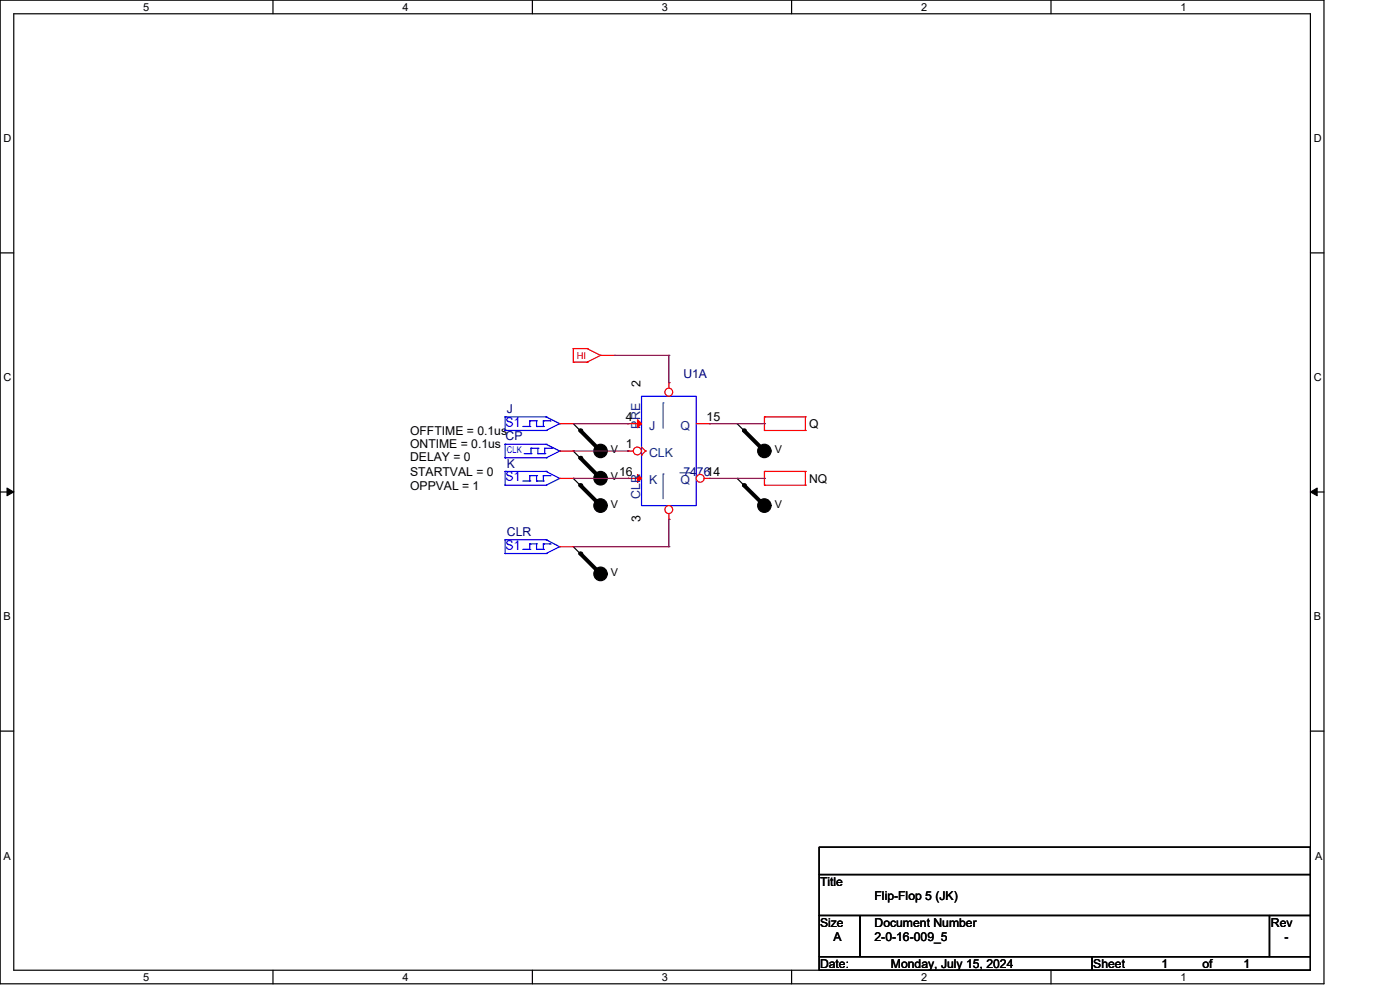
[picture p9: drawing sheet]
<svg xmlns="http://www.w3.org/2000/svg" width="297mm" height="210mm" viewBox="0 0 297 210" stroke-linecap="round" stroke-linejoin="round" font-family="sans-serif">
<g fill="none" stroke="#000" stroke-width=".25">
<path d="M0 0h280.6v208.4h-280.6zM2.9 2.9h274.8v202.6h-274.8zM57.8 0v2.9M112.8 0v2.9M167.8 0v2.9M222.7 0v2.9M0 53.6h2.9M277.7 53.6h2.9M121.5 95.5h.1M121.5 89.7h.1M121.5 95.5l5.8 5.8M121.5 89.7l5.8 5.8"/>
<path d="M156.2 89.7h.1M156.2 89.7l5.8 5.8M0 104.2h2.9M121.5 115.8h.1M121.5 101.3h.1M121.5 115.8l5.8 5.8M121.5 101.3l5.8 5.8M156.2 101.3h.1M156.2 101.3l5.8 5.8M277.7 104.2h2.9M0 154.9h2.9M277.7 154.9h2.9"/>
<path d="M173.6 179.4h104.1v5.8h-104.1zM173.6 185.2h104.1v8.7h-104.1zM173.6 193.9h8.7v8.7h-8.7zM182.3 193.9h86.7v8.7h-86.7zM269 193.9h8.7v8.7h-8.7zM57.8 205.5v2.9M112.8 205.5v2.9M167.8 205.5v2.9M173.6 202.6h57.8v2.9h-57.8zM222.7 205.5v2.9M231.4 202.6h46.3v2.9h-46.3z"/>
</g>
<path d="M1.5 103.4l1.4 .8-1.4 .8zM277.7 104.2l1.4-.8v1.6z" fill="#000" stroke="#000" stroke-width=".21"/>
<g fill="none" stroke="#f00" stroke-width=".25">
<path d="M121.5 73.8h.1M121.5 76.7h.1M121.5 76.7h2.9M121.5 73.8h2.9M121.5 73.8v2.9M124.4 73.8h.1M124.4 76.7h.1M124.4 73.8l2.9 1.5M127.3 75.3h.1M127.3 75.3l-2.9 1.4M127.3 75.3h2.9M130.2 75.3h.1"/>
<path d="M118.6 95.5h2.9M118.6 89.7h2.9M121.5 95.5h.1M121.5 89.7h.1M162 91.2h.1M162 88.3h.1M162 99.9h.1M162 88.3h8.7M162 91.2h8.7M162 88.3v2.9M162 99.9v2.9M162 99.9h8.7"/>
<path d="M170.7 88.3h.1M170.7 91.2h.1M170.7 99.9h.1M170.7 88.3v2.9M170.7 99.9v2.9M118.6 101.3h2.9M121.5 101.3h.1M162 102.8h.1M162 102.8h8.7M170.7 102.8h.1"/>
</g>
<g fill="#000" stroke="#000" stroke-width=".25">
<circle cx="127.3" cy="95.5" r="1.42"/>
<circle cx="162" cy="95.5" r="1.42"/>
<circle cx="127.3" cy="107.1" r="1.43"/>
<circle cx="127.3" cy="101.3" r="1.43"/>
<circle cx="162" cy="107.1" r="1.43"/>
<circle cx="127.3" cy="121.6" r="1.43"/>
</g>
<path d="M123 97l4.3 4.3M123 91.2l4.3 4.3M157.6 91.2l4.4 4.3M123 117.2l4.3 4.4M123 102.8l4.3 4.3M157.6 102.8l4.4 4.3" fill="none" stroke="#000" stroke-width=".85"/>
<g fill="#000">
<circle cx="123" cy="97" r=".42"/>
<circle cx="123" cy="91.2" r=".42"/>
<circle cx="157.6" cy="91.2" r=".42"/>
<circle cx="123" cy="117.2" r=".42"/>
<circle cx="123" cy="102.8" r=".42"/>
<circle cx="157.6" cy="102.8" r=".42"/>
</g>
<g fill="none" stroke="#00f" stroke-width=".25">
<path d="M107 99.9h.1M107 97h.1M107 94.1h.1M107 88.3h.1M107 91.2h.1M107 99.9h8.7M107 88.3v2.9M107 94.1v2.9M107 99.9v2.9M107 97h8.7M107 94.1h8.7M107 91.2h8.7"/>
<path d="M107 88.3h8.7M110.8 90.3h1.5M111.1 96.1h1.4M112.3 89.1h.1M112.3 90.3h.1M112.3 89.1v1.2M112.3 89.1h1.4M112.5 96.1h.1M112.5 94.9h.1M112.5 94.9v1.2M112.5 94.9h1.5M113.7 89.1h.1"/>
<path d="M113.7 90.3h.1M113.7 89.1v1.2M113.7 90.3h1.4M114 94.9h.1M114 96.1h.1M114 96.1h1.4M114 94.9v1.2M115.1 90.3h.1M115.1 89.1h.1M115.1 89.1v1.2M115.1 89.1h1.5M115.4 96.1h.1"/>
<path d="M115.4 94.9h.1M115.4 94.9h1.5M115.4 94.9v1.2M115.7 99.9h.1M115.7 97h.1M115.7 94.1h.1M115.7 91.2h.1M115.7 88.3h.1M115.7 99.9l2.9 1.4M115.7 94.1l2.9 1.4M115.7 88.3l2.9 1.4M116.6 89.1h.1"/>
<path d="M116.9 94.9h.1M118.6 95.5h.1M118.6 89.7h.1M118.6 95.5l-2.9 1.5M118.6 89.7l-2.9 1.5M136 83.9h11.5v23.2h-11.5zM107 102.8h.1M107 102.8h8.7M110.8 101.9h1.5M112.3 100.7h.1M112.3 101.9h.1M112.3 100.7v1.2"/>
<path d="M112.3 100.7h1.4M113.7 100.7h.1M113.7 101.9h.1M113.7 101.9h1.4M113.7 100.7v1.2M115.1 101.9h.1M115.1 100.7h.1M115.1 100.7h1.5M115.1 100.7v1.2M115.7 102.8h.1M116.6 100.7h.1M118.6 101.3h.1"/>
<path d="M118.6 101.3l-2.9 1.5"/>
</g>
<circle cx="141.7" cy="83" r=".83" fill="#fff" stroke="#f00" stroke-width=".25"/>
<path d="M133.1 89.7h.1M133.1 89.7h2.9M136 96.4h.1M136 94.7l.8 .8M136.8 95.5h.1M136.8 95.5l-.8 .9M141.7 81.1h.1M141.7 81.1v1.1" fill="none" stroke="#f00" stroke-width=".25"/>
<path d="M140.5 85.3h.1M140.5 85.3v5.4" fill="none" stroke="#004080" stroke-width=".21"/>
<path d="M135.1 88.9l.9 .8-.9 .9z" fill="#f00" stroke="#f00" stroke-width=".25"/>
<circle cx="135.1" cy="95.5" r=".84" fill="#fff" stroke="#f00" stroke-width=".25"/>
<path d="M133.1 95.5h.1M133.1 95.5h1.1M133.1 101.3h.1M133.1 101.3h2.9" fill="none" stroke="#f00" stroke-width=".25"/>
<path d="M135.1 100.5l.9 .8-.9 .9z" fill="#f00" stroke="#f00" stroke-width=".25"/>
<circle cx="141.7" cy="107.9" r=".83" fill="#fff" stroke="#f00" stroke-width=".25"/>
<path d="M147.5 89.7h2.9M150.4 89.7h.1M141.7 110h.1M141.7 108.8v1.2" fill="none" stroke="#f00" stroke-width=".25"/>
<path d="M140.5 100.4h.1M140.5 100.4v5.2" fill="none" stroke="#004080" stroke-width=".21"/>
<circle cx="148.4" cy="101.3" r=".84" fill="#fff" stroke="#f00" stroke-width=".25"/>
<path d="M118.6 115.8h2.9M121.5 115.8h.1M149.3 101.3h1.1M150.4 101.3h.1" fill="none" stroke="#f00" stroke-width=".25"/>
<path d="M144.1 100.1h2M146.1 100.1h.1" fill="none" stroke="#004080" stroke-width=".21"/>
<g fill="none" stroke="#00f" stroke-width=".25">
<path d="M107 114.3h.1M107 117.2h.1M107 117.2h8.7M107 114.3h8.7M107 114.3v2.9M110.8 116.4h1.5M112.3 115.2h.1M112.3 116.4h.1M112.3 115.2v1.2M112.3 115.2h1.4M113.7 115.2h.1M113.7 116.4h.1"/>
<path d="M113.7 116.4h1.4M113.7 115.2v1.2M115.1 116.4h.1M115.1 115.2h.1M115.1 115.2h1.5M115.1 115.2v1.2M115.7 117.2h.1M115.7 114.3h.1M115.7 114.3l2.9 1.5M116.6 115.2h.1M118.6 115.8h.1M118.6 115.8l-2.9 1.4"/>
</g>
<g fill="none" stroke="#800040" stroke-width=".25">
<path d="M130.2 75.3h11.5M141.7 75.3h.1M141.7 75.3v5.8M121.5 89.7h11.6M121.5 95.5h11.6M133.1 89.7h.1M133.1 95.5h.1M141.7 81.1h.1M150.4 89.7h11.6M162 89.7h.1M121.5 101.3h11.6M121.5 115.8h20.2"/>
<path d="M133.1 101.3h.1M141.7 115.8h.1M141.7 110h.1M141.7 110v5.8M150.4 101.3h11.6M162 101.3h.1"/>
</g>
<g font-size="2.9" fill="#00f">
<text x="107.1" y="90.3">S1</text>
<text x="107.1" y="101.9">S1</text>
<text x="107.1" y="116.4">S1</text>
</g>
<g font-size="2.6">
<text x="135.7" y="82" transform="rotate(-90 135.7 82)">2</text>
<text x="132.6" y="89.2">4</text>
<text x="149.7" y="89.2">15</text>
<text x="86.9" y="92.1">OFFTIME = 0.1us</text>
<text x="86.9" y="95">ONTIME = 0.1us</text>
<text x="132.6" y="95">1</text>
<text x="171.4" y="90.7">Q</text>
<text x="86.9" y="97.6">DELAY = 0</text>
<text x="86.9" y="100.8">STARTVAL = 0</text>
<text x="131.2" y="100.8">16</text>
<text x="86.9" y="103.7">OPPVAL = 1</text>
<text x="171.4" y="102.2">NQ</text>
<text x="135.7" y="110.6" transform="rotate(-90 135.7 110.6)">3</text>
<text x="173.8" y="187.7">Title</text>
<text x="185.3" y="190.6">Flip-Flop 5 (JK)</text>
<text x="173.8" y="196.3">Size</text>
<text x="185.3" y="196.3">Document Number</text>
<text x="269.3" y="196.3">Rev</text>
<text x="176.7" y="199.3">A</text>
<text x="185.3" y="199.3">2-0-16-009_5</text>
<text x="272.2" y="199.3">-</text>
<text x="173.8" y="205.1">Date:</text>
<text x="188.8" y="205.1">Monday, July 15, 2024</text>
<text x="231.7" y="205.1">Sheet</text>
<text x="246.2" y="205.1">1</text>
<text x="254.8" y="205.1">of</text>
<text x="263.5" y="205.1">1</text>
</g>
<g font-size="2.6" fill="#000080">
<text x="144.8" y="80">U1A</text>
<text x="107.4" y="87.5">J</text>
<text x="107.1" y="93.3">CP</text>
<text x="107.4" y="99.1">K</text>
<text x="144.8" y="100.8">747614</text>
<text x="107.4" y="113.5">CLR</text>
</g>
<g font-size="2.6" fill="#004080">
<text x="135.6" y="90.8" transform="rotate(-90 135.6 90.8)">PRE</text>
<text x="137.5" y="91">J</text>
<text x="144.2" y="91">Q</text>
<text x="137.5" y="96.8">CLK</text>
<text x="135.7" y="105.7" transform="rotate(-90 135.7 105.7)">CLR</text>
<text x="137.5" y="102.6">K</text>
<text x="144.2" y="102.6">Q</text>
</g>
<g font-size="2.3">
<text x="30.4" y="2.2">5</text>
<text x="85.3" y="2.2">4</text>
<text x="140.3" y="2.2">3</text>
<text x="195.2" y="2.2">2</text>
<text x="250.2" y="2.2">1</text>
<text x=".8" y="30.1">D</text>
<text x="278.4" y="30.1">D</text>
<text x=".8" y="80.8">C</text>
<text x="278.4" y="80.8">C</text>
<text x="129.5" y="96">V</text>
<text x="164.2" y="96">V</text>
<text x="129.5" y="101.7">V</text>
<text x="129.5" y="107.5">V</text>
<text x="164.2" y="107.5">V</text>
<text x="129.5" y="122">V</text>
<text x=".8" y="131.4">B</text>
<text x="278.4" y="131.4">B</text>
<text x=".8" y="182.2">A</text>
<text x="278.7" y="182.2">A</text>
<text x="30.4" y="207.7">5</text>
<text x="85.3" y="207.7">4</text>
<text x="140.3" y="207.7">3</text>
<text x="195.2" y="207.7">2</text>
<text x="250.2" y="207.7">1</text>
</g>
<text font-size="2" fill="#f00" x="122.2" y="76">HI</text>
<text font-size="2" fill="#00f" x="107.4" y="96.1">CLK</text>
</svg>
